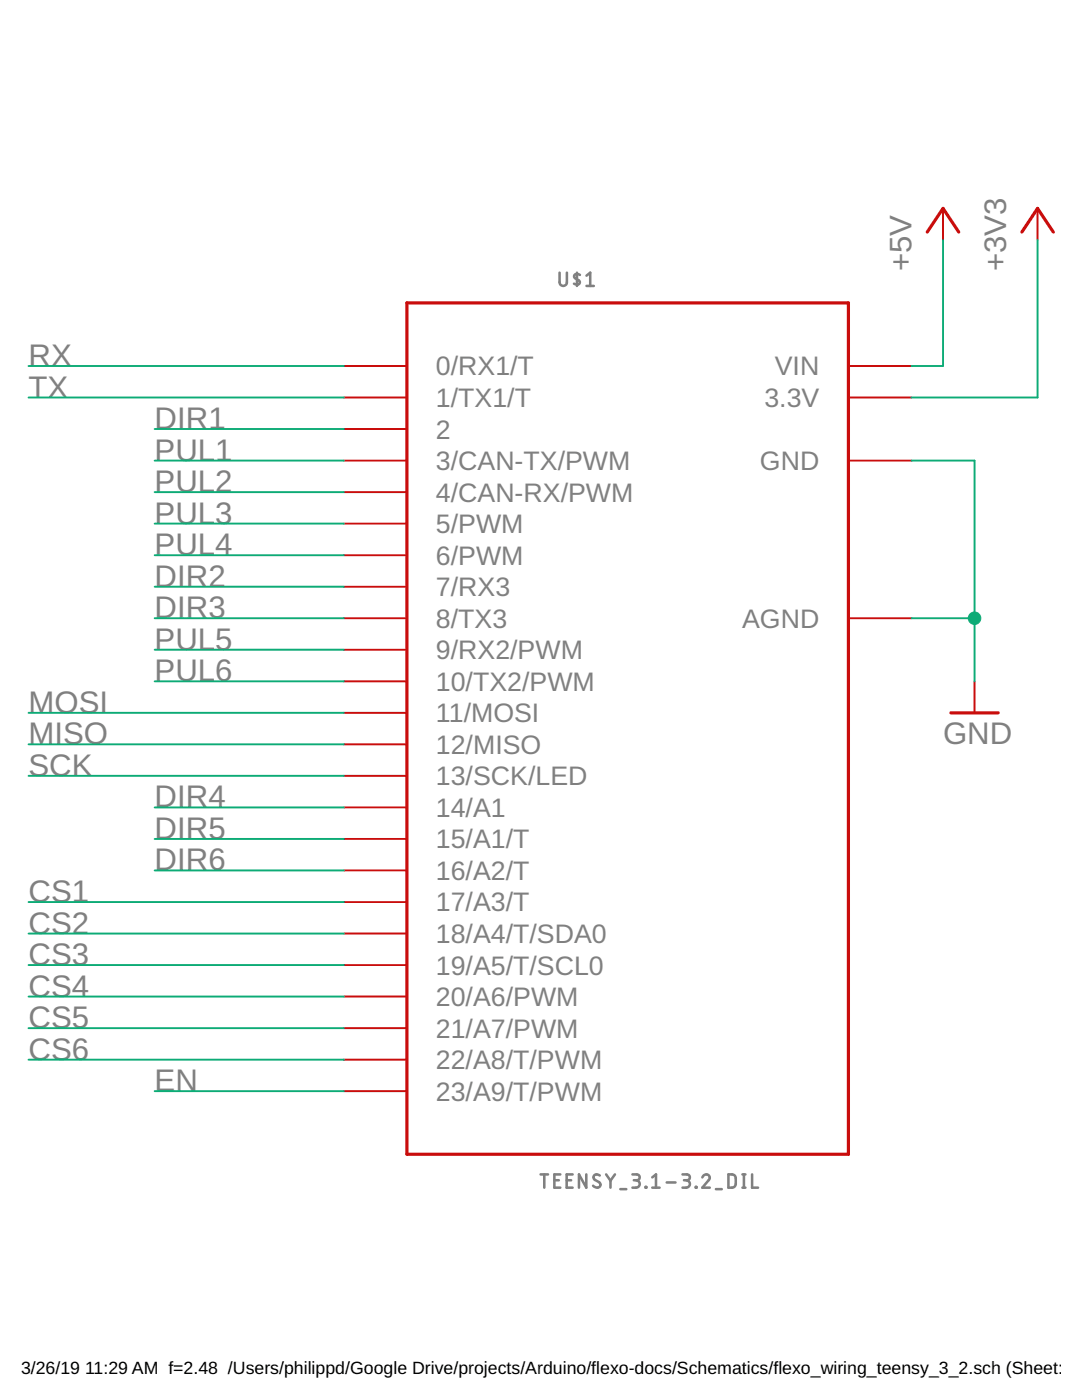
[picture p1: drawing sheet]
<?xml version="1.0" encoding="utf-8"?>
<!DOCTYPE eagle SYSTEM "eagle.dtd">
<eagle version="9.2.2">
<drawing>
<settings>
<setting alwaysvectorfont="no"/>
<setting verticaltext="up"/>
</settings>
<grid distance="0.1" unitdist="inch" unit="inch" style="lines" multiple="1" display="no" altdistance="0.01" altunitdist="inch" altunit="inch"/>
<schematic xreflabel="%F%N/%S.%C%R" xrefpart="/%S.%C%R">
<libraries>
<library name="Teensy_3_and_LC_Series_Boards_v1.4">
<symbols>
<symbol name="TEENSY_3.1-3.2_DIL">
<wire x1="-17.78" y1="-38.1" x2="17.78" y2="-38.1" width="0.254" layer="94"/>
<wire x1="17.78" y1="-38.1" x2="17.78" y2="30.48" width="0.254" layer="94"/>
<wire x1="17.78" y1="30.48" x2="-17.78" y2="30.48" width="0.254" layer="94"/>
<wire x1="-17.78" y1="30.48" x2="-17.78" y2="-38.1" width="0.254" layer="94"/>
<pin name="12/MISO" x="-22.86" y="-5.08" visible="pin" length="middle"/>
<pin name="11/MOSI" x="-22.86" y="-2.54" visible="pin" length="middle"/>
<pin name="10/TX2/PWM" x="-22.86" y="0" visible="pin" length="middle"/>
<pin name="9/RX2/PWM" x="-22.86" y="2.54" visible="pin" length="middle"/>
<pin name="8/TX3" x="-22.86" y="5.08" visible="pin" length="middle"/>
<pin name="7/RX3" x="-22.86" y="7.62" visible="pin" length="middle"/>
<pin name="6/PWM" x="-22.86" y="10.16" visible="pin" length="middle"/>
<pin name="5/PWM" x="-22.86" y="12.7" visible="pin" length="middle"/>
<pin name="4/CAN-RX/PWM" x="-22.86" y="15.24" visible="pin" length="middle"/>
<pin name="3/CAN-TX/PWM" x="-22.86" y="17.78" visible="pin" length="middle"/>
<pin name="2" x="-22.86" y="20.32" visible="pin" length="middle"/>
<pin name="1/TX1/T" x="-22.86" y="22.86" visible="pin" length="middle"/>
<pin name="0/RX1/T" x="-22.86" y="25.4" visible="pin" length="middle"/>
<pin name="GND" x="22.86" y="17.78" visible="pin" length="middle" direction="pwr" rot="R180"/>
<pin name="AGND" x="22.86" y="5.08" visible="pin" length="middle" direction="pwr" rot="R180"/>
<pin name="3.3V" x="22.86" y="22.86" visible="pin" length="middle" direction="pwr" rot="R180"/>
<pin name="23/A9/T/PWM" x="-22.86" y="-33.02" visible="pin" length="middle"/>
<pin name="22/A8/T/PWM" x="-22.86" y="-30.48" visible="pin" length="middle"/>
<pin name="21/A7/PWM" x="-22.86" y="-27.94" visible="pin" length="middle"/>
<pin name="20/A6/PWM" x="-22.86" y="-25.4" visible="pin" length="middle"/>
<pin name="19/A5/T/SCL0" x="-22.86" y="-22.86" visible="pin" length="middle"/>
<pin name="18/A4/T/SDA0" x="-22.86" y="-20.32" visible="pin" length="middle"/>
<pin name="17/A3/T" x="-22.86" y="-17.78" visible="pin" length="middle"/>
<pin name="16/A2/T" x="-22.86" y="-15.24" visible="pin" length="middle"/>
<pin name="15/A1/T" x="-22.86" y="-12.7" visible="pin" length="middle"/>
<pin name="14/A1" x="-22.86" y="-10.16" visible="pin" length="middle"/>
<pin name="13/SCK/LED" x="-22.86" y="-7.62" visible="pin" length="middle"/>
<text x="-5.588" y="31.75" size="1.27" layer="95" font="vector" ratio="15">&gt;NAME</text>
<pin name="VIN" x="22.86" y="25.4" visible="pin" length="middle" direction="pwr" rot="R180"/>
<text x="-7.112" y="-40.894" size="1.27" layer="96" font="vector" ratio="15">&gt;VALUE</text>
</symbol>
</symbols>
<devicesets>
<deviceset name="TEENSY_3.1-3.2_DIL">
<gates>
<gate name="G$1" symbol="TEENSY_3.1-3.2_DIL" x="0" y="2.54"/>
</gates>
<devices>
<device name="" package="TEENSY_3.0-3.2&amp;LC_DIL">
<connects>
<connect gate="G$1" pin="0/RX1/T" pad="0"/>
<connect gate="G$1" pin="1/TX1/T" pad="1"/>
<connect gate="G$1" pin="10/TX2/PWM" pad="10"/>
<connect gate="G$1" pin="11/MOSI" pad="11"/>
<connect gate="G$1" pin="12/MISO" pad="12"/>
<connect gate="G$1" pin="13/SCK/LED" pad="13"/>
<connect gate="G$1" pin="14/A1" pad="14/A0"/>
<connect gate="G$1" pin="15/A1/T" pad="15/A1"/>
<connect gate="G$1" pin="16/A2/T" pad="16/A2"/>
<connect gate="G$1" pin="17/A3/T" pad="17/A3"/>
<connect gate="G$1" pin="18/A4/T/SDA0" pad="18/A4"/>
<connect gate="G$1" pin="19/A5/T/SCL0" pad="19/A5"/>
<connect gate="G$1" pin="2" pad="2"/>
<connect gate="G$1" pin="20/A6/PWM" pad="20/A6"/>
<connect gate="G$1" pin="21/A7/PWM" pad="21/A7"/>
<connect gate="G$1" pin="22/A8/T/PWM" pad="22/A8"/>
<connect gate="G$1" pin="23/A9/T/PWM" pad="23/A9"/>
<connect gate="G$1" pin="3.3V" pad="3.3V"/>
<connect gate="G$1" pin="3/CAN-TX/PWM" pad="3"/>
<connect gate="G$1" pin="4/CAN-RX/PWM" pad="4"/>
<connect gate="G$1" pin="5/PWM" pad="5"/>
<connect gate="G$1" pin="6/PWM" pad="6"/>
<connect gate="G$1" pin="7/RX3" pad="7"/>
<connect gate="G$1" pin="8/TX3" pad="8"/>
<connect gate="G$1" pin="9/RX2/PWM" pad="9"/>
<connect gate="G$1" pin="AGND" pad="AGND"/>
<connect gate="G$1" pin="GND" pad="GND"/>
<connect gate="G$1" pin="VIN" pad="VIN"/>
</connects>
<technologies>
<technology name=""/>
</technologies>
</device>
</devices>
</deviceset>
</devicesets>
</library>
<library name="supply1">
<symbols>
<symbol name="+5V">
<wire x1="1.27" y1="-1.905" x2="0" y2="0" width="0.254" layer="94"/>
<wire x1="0" y1="0" x2="-1.27" y2="-1.905" width="0.254" layer="94"/>
<text x="-2.54" y="-5.08" size="1.778" layer="96" rot="R90">&gt;VALUE</text>
<pin name="+5V" x="0" y="-2.54" visible="off" length="short" direction="sup" rot="R90"/>
</symbol>
<symbol name="+3V3">
<wire x1="1.27" y1="-1.905" x2="0" y2="0" width="0.254" layer="94"/>
<wire x1="0" y1="0" x2="-1.27" y2="-1.905" width="0.254" layer="94"/>
<text x="-2.54" y="-5.08" size="1.778" layer="96" rot="R90">&gt;VALUE</text>
<pin name="+3V3" x="0" y="-2.54" visible="off" length="short" direction="sup" rot="R90"/>
</symbol>
<symbol name="GND">
<wire x1="-1.905" y1="0" x2="1.905" y2="0" width="0.254" layer="94"/>
<text x="-2.54" y="-2.54" size="1.778" layer="96">&gt;VALUE</text>
<pin name="GND" x="0" y="2.54" visible="off" length="short" direction="sup" rot="R270"/>
</symbol>
</symbols>
<devicesets>
<deviceset name="+5V" prefix="P+">
<gates>
<gate name="1" symbol="+5V" x="0" y="0"/>
</gates>
<devices>
<device name="">
<technologies>
<technology name=""/>
</technologies>
</device>
</devices>
</deviceset>
<deviceset name="+3V3" prefix="+3V3">
<gates>
<gate name="G$1" symbol="+3V3" x="0" y="0"/>
</gates>
<devices>
<device name="">
<technologies>
<technology name=""/>
</technologies>
</device>
</devices>
</deviceset>
<deviceset name="GND" prefix="GND">
<gates>
<gate name="1" symbol="GND" x="0" y="0"/>
</gates>
<devices>
<device name="">
<technologies>
<technology name=""/>
</technologies>
</device>
</devices>
</deviceset>
</devicesets>
</library>
</libraries>
<attributes>
</attributes>
<variantdefs>
</variantdefs>
<classes>
<class number="0" name="default" width="0" drill="0">
</class>
</classes>
<parts>
<part name="U$1" library="Teensy_3_and_LC_Series_Boards_v1.4" deviceset="TEENSY_3.1-3.2_DIL" device=""/>
<part name="P+1" library="supply1" deviceset="+5V" device=""/>
<part name="+3V1" library="supply1" deviceset="+3V3" device=""/>
<part name="GND1" library="supply1" deviceset="GND" device=""/>
</parts>
<sheets>
<sheet>
<plain>
</plain>
<instances>
<instance part="U$1" gate="G$1" x="55.88" y="50.8" smashed="yes">
<attribute name="NAME" x="50.292" y="82.55" size="1.27" layer="95" font="vector" ratio="15"/>
<attribute name="VALUE" x="48.768" y="9.906" size="1.27" layer="96" font="vector" ratio="15"/>
</instance>
<instance part="P+1" gate="1" x="81.28" y="88.9" smashed="yes">
<attribute name="VALUE" x="78.74" y="83.82" size="1.778" layer="96" rot="R90"/>
</instance>
<instance part="+3V1" gate="G$1" x="88.9" y="88.9" smashed="yes">
<attribute name="VALUE" x="86.36" y="83.82" size="1.778" layer="96" rot="R90"/>
</instance>
<instance part="GND1" gate="1" x="83.82" y="48.26" smashed="yes">
<attribute name="VALUE" x="81.28" y="45.72" size="1.778" layer="96"/>
</instance>
</instances>
<busses>
</busses>
<nets>
<net name="RX" class="0">
<segment>
<pinref part="U$1" gate="G$1" pin="0/RX1/T"/>
<label x="7.62" y="76.2" size="1.778" layer="95"/>
<wire x1="33.02" y1="76.2" x2="7.62" y2="76.2" width="0.1524" layer="91"/>
</segment>
</net>
<net name="TX" class="0">
<segment>
<pinref part="U$1" gate="G$1" pin="1/TX1/T"/>
<wire x1="33.02" y1="73.66" x2="7.62" y2="73.66" width="0.1524" layer="91"/>
<label x="7.62" y="73.66" size="1.778" layer="95"/>
</segment>
</net>
<net name="PUL1" class="0">
<segment>
<pinref part="U$1" gate="G$1" pin="3/CAN-TX/PWM"/>
<wire x1="33.02" y1="68.58" x2="17.78" y2="68.58" width="0.1524" layer="91"/>
<label x="17.78" y="68.58" size="1.778" layer="95"/>
</segment>
</net>
<net name="PUL2" class="0">
<segment>
<pinref part="U$1" gate="G$1" pin="4/CAN-RX/PWM"/>
<wire x1="33.02" y1="66.04" x2="17.78" y2="66.04" width="0.1524" layer="91"/>
<label x="17.78" y="66.04" size="1.778" layer="95"/>
</segment>
</net>
<net name="PUL3" class="0">
<segment>
<pinref part="U$1" gate="G$1" pin="5/PWM"/>
<wire x1="33.02" y1="63.5" x2="17.78" y2="63.5" width="0.1524" layer="91"/>
<label x="17.78" y="63.5" size="1.778" layer="95"/>
</segment>
</net>
<net name="PUL4" class="0">
<segment>
<pinref part="U$1" gate="G$1" pin="6/PWM"/>
<wire x1="33.02" y1="60.96" x2="17.78" y2="60.96" width="0.1524" layer="91"/>
<label x="17.78" y="60.96" size="1.778" layer="95"/>
</segment>
</net>
<net name="PUL5" class="0">
<segment>
<pinref part="U$1" gate="G$1" pin="9/RX2/PWM"/>
<wire x1="33.02" y1="53.34" x2="17.78" y2="53.34" width="0.1524" layer="91"/>
<label x="17.78" y="53.34" size="1.778" layer="95"/>
</segment>
</net>
<net name="PUL6" class="0">
<segment>
<pinref part="U$1" gate="G$1" pin="10/TX2/PWM"/>
<wire x1="33.02" y1="50.8" x2="17.78" y2="50.8" width="0.1524" layer="91"/>
<label x="17.78" y="50.8" size="1.778" layer="95"/>
</segment>
</net>
<net name="DIR1" class="0">
<segment>
<pinref part="U$1" gate="G$1" pin="2"/>
<wire x1="33.02" y1="71.12" x2="17.78" y2="71.12" width="0.1524" layer="91"/>
<label x="17.78" y="71.12" size="1.778" layer="95"/>
</segment>
</net>
<net name="DIR2" class="0">
<segment>
<pinref part="U$1" gate="G$1" pin="7/RX3"/>
<wire x1="33.02" y1="58.42" x2="17.78" y2="58.42" width="0.1524" layer="91"/>
<label x="17.78" y="58.42" size="1.778" layer="95"/>
</segment>
</net>
<net name="DIR3" class="0">
<segment>
<pinref part="U$1" gate="G$1" pin="8/TX3"/>
<wire x1="33.02" y1="55.88" x2="17.78" y2="55.88" width="0.1524" layer="91"/>
<label x="17.78" y="55.88" size="1.778" layer="95"/>
</segment>
</net>
<net name="DIR4" class="0">
<segment>
<pinref part="U$1" gate="G$1" pin="14/A1"/>
<wire x1="33.02" y1="40.64" x2="17.78" y2="40.64" width="0.1524" layer="91"/>
<label x="17.78" y="40.64" size="1.778" layer="95"/>
</segment>
</net>
<net name="DIR5" class="0">
<segment>
<pinref part="U$1" gate="G$1" pin="15/A1/T"/>
<wire x1="33.02" y1="38.1" x2="17.78" y2="38.1" width="0.1524" layer="91"/>
<label x="17.78" y="38.1" size="1.778" layer="95"/>
</segment>
</net>
<net name="DIR6" class="0">
<segment>
<pinref part="U$1" gate="G$1" pin="16/A2/T"/>
<wire x1="33.02" y1="35.56" x2="17.78" y2="35.56" width="0.1524" layer="91"/>
<label x="17.78" y="35.56" size="1.778" layer="95"/>
</segment>
</net>
<net name="+5V" class="0">
<segment>
<pinref part="U$1" gate="G$1" pin="VIN"/>
<wire x1="78.74" y1="76.2" x2="81.28" y2="76.2" width="0.1524" layer="91"/>
<wire x1="81.28" y1="76.2" x2="81.28" y2="86.36" width="0.1524" layer="91"/>
<pinref part="P+1" gate="1" pin="+5V"/>
</segment>
</net>
<net name="+3V3" class="0">
<segment>
<pinref part="U$1" gate="G$1" pin="3.3V"/>
<wire x1="78.74" y1="73.66" x2="88.9" y2="73.66" width="0.1524" layer="91"/>
<wire x1="88.9" y1="73.66" x2="88.9" y2="86.36" width="0.1524" layer="91"/>
<pinref part="+3V1" gate="G$1" pin="+3V3"/>
</segment>
</net>
<net name="GND" class="0">
<segment>
<pinref part="U$1" gate="G$1" pin="GND"/>
<wire x1="78.74" y1="68.58" x2="83.82" y2="68.58" width="0.1524" layer="91"/>
<wire x1="83.82" y1="68.58" x2="83.82" y2="55.88" width="0.1524" layer="91"/>
<pinref part="U$1" gate="G$1" pin="AGND"/>
<wire x1="83.82" y1="55.88" x2="83.82" y2="50.8" width="0.1524" layer="91"/>
<wire x1="78.74" y1="55.88" x2="83.82" y2="55.88" width="0.1524" layer="91"/>
<junction x="83.82" y="55.88"/>
<pinref part="GND1" gate="1" pin="GND"/>
</segment>
</net>
<net name="EN" class="0">
<segment>
<pinref part="U$1" gate="G$1" pin="23/A9/T/PWM"/>
<wire x1="33.02" y1="17.78" x2="17.78" y2="17.78" width="0.1524" layer="91"/>
<label x="17.78" y="17.78" size="1.778" layer="95"/>
</segment>
</net>
<net name="MOSI" class="0">
<segment>
<pinref part="U$1" gate="G$1" pin="11/MOSI"/>
<wire x1="33.02" y1="48.26" x2="7.62" y2="48.26" width="0.1524" layer="91"/>
<label x="7.62" y="48.26" size="1.778" layer="95"/>
</segment>
</net>
<net name="MISO" class="0">
<segment>
<pinref part="U$1" gate="G$1" pin="12/MISO"/>
<wire x1="33.02" y1="45.72" x2="7.62" y2="45.72" width="0.1524" layer="91"/>
<label x="7.62" y="45.72" size="1.778" layer="95"/>
</segment>
</net>
<net name="SCK" class="0">
<segment>
<pinref part="U$1" gate="G$1" pin="13/SCK/LED"/>
<wire x1="33.02" y1="43.18" x2="7.62" y2="43.18" width="0.1524" layer="91"/>
<label x="7.62" y="43.18" size="1.778" layer="95"/>
</segment>
</net>
<net name="CS1" class="0">
<segment>
<pinref part="U$1" gate="G$1" pin="17/A3/T"/>
<wire x1="33.02" y1="33.02" x2="7.62" y2="33.02" width="0.1524" layer="91"/>
<label x="7.62" y="33.02" size="1.778" layer="95"/>
</segment>
</net>
<net name="CS2" class="0">
<segment>
<pinref part="U$1" gate="G$1" pin="18/A4/T/SDA0"/>
<wire x1="33.02" y1="30.48" x2="7.62" y2="30.48" width="0.1524" layer="91"/>
<label x="7.62" y="30.48" size="1.778" layer="95"/>
</segment>
</net>
<net name="CS3" class="0">
<segment>
<pinref part="U$1" gate="G$1" pin="19/A5/T/SCL0"/>
<wire x1="33.02" y1="27.94" x2="7.62" y2="27.94" width="0.1524" layer="91"/>
<label x="7.62" y="27.94" size="1.778" layer="95"/>
</segment>
</net>
<net name="CS4" class="0">
<segment>
<pinref part="U$1" gate="G$1" pin="20/A6/PWM"/>
<wire x1="33.02" y1="25.4" x2="7.62" y2="25.4" width="0.1524" layer="91"/>
<label x="7.62" y="25.4" size="1.778" layer="95"/>
</segment>
</net>
<net name="CS5" class="0">
<segment>
<pinref part="U$1" gate="G$1" pin="21/A7/PWM"/>
<wire x1="33.02" y1="22.86" x2="7.62" y2="22.86" width="0.1524" layer="91"/>
<label x="7.62" y="22.86" size="1.778" layer="95"/>
</segment>
</net>
<net name="CS6" class="0">
<segment>
<pinref part="U$1" gate="G$1" pin="22/A8/T/PWM"/>
<wire x1="33.02" y1="20.32" x2="7.62" y2="20.32" width="0.1524" layer="91"/>
<label x="7.62" y="20.32" size="1.778" layer="95"/>
</segment>
</net>
</nets>
</sheet>
</sheets>
</schematic>
</drawing>
<compatibility>
<note version="8.2" severity="warning">
Since Version 8.2, EAGLE supports online libraries. The ids
of those online libraries will not be understood (or retained)
with this version.
</note>
<note version="8.3" severity="warning">
Since Version 8.3, EAGLE supports URNs for individual library
assets (packages, symbols, and devices). The URNs of those assets
will not be understood (or retained) with this version.
</note>
</compatibility>
</eagle>
